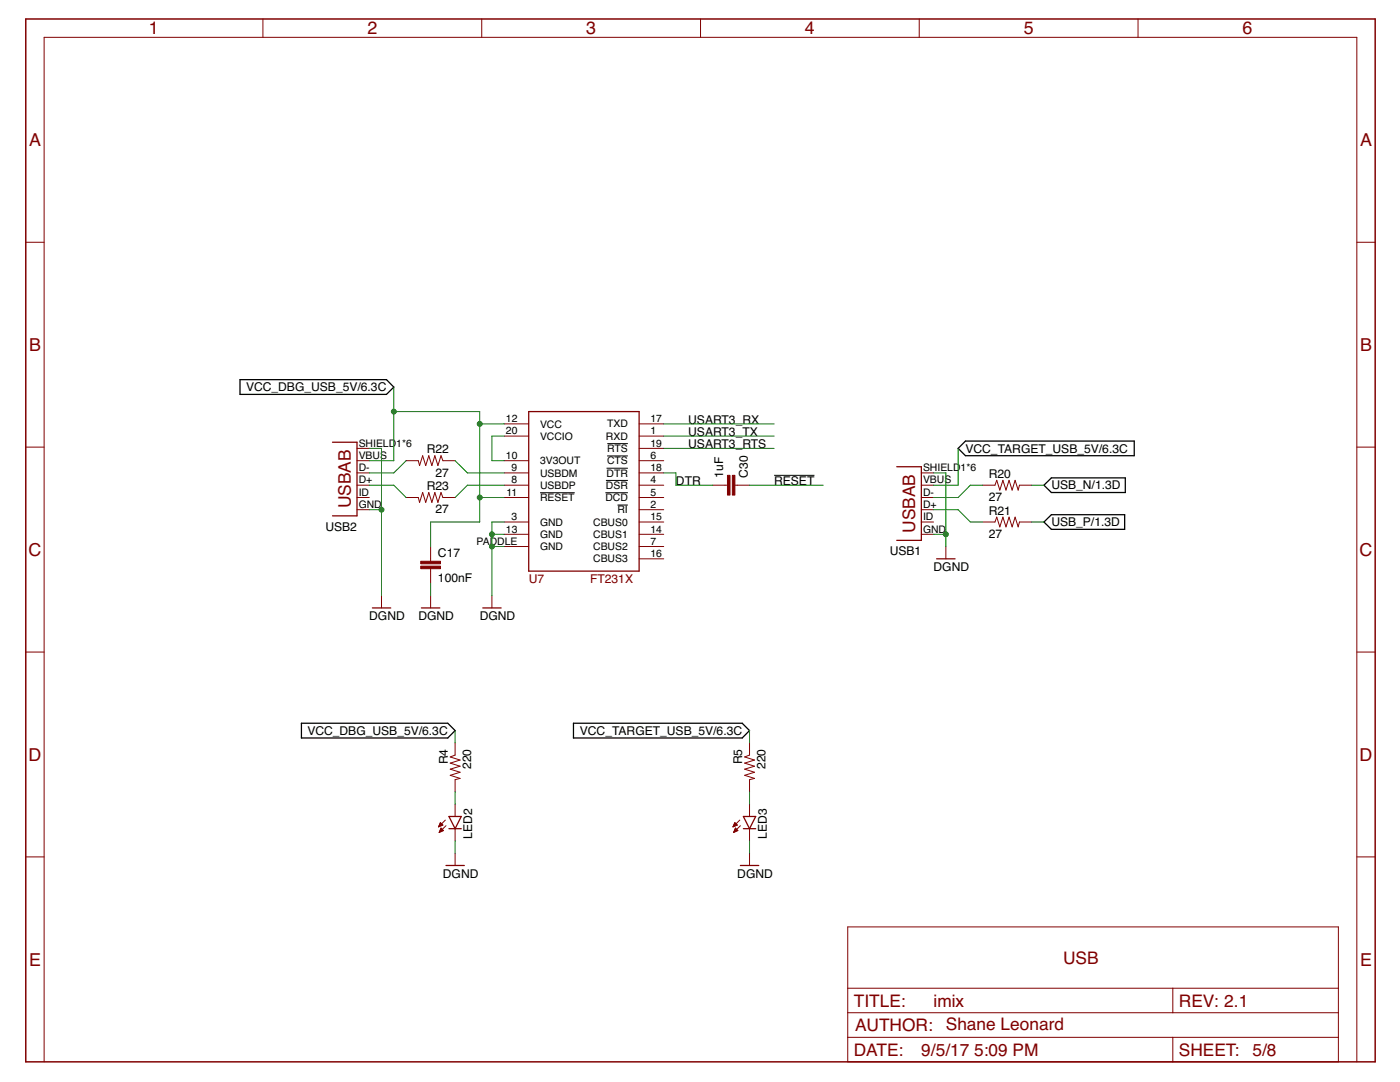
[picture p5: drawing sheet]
<svg xmlns="http://www.w3.org/2000/svg" width="279mm" height="216mm" viewBox="0 0 279 216" stroke-linecap="round" stroke-linejoin="round" font-family="sans-serif">
<path d="M107.8 98.3h6.9M120.8 98.3h4.5M120.9 95.9h4.4M121.1 93.4h4.2M121.2 91h4.1M121.2 88.5h4.1M154.5 94.8h8M123.2 100.8h2.1" fill="none" stroke="#000" stroke-width=".2"/>
<path d="M47.9 75.8h29.2l1.5 1.4-1.5 1.5h-29.2zM191.2 89.5l1.5-1.5h33.7v2.9h-33.7zM208.3 96.8l1.5-1.4h14.8v2.9h-14.8zM208.3 104.2l1.5-1.5h14.7v2.9h-14.7zM60.2 144.3h29.2l1.4 1.5-1.4 1.5h-29.2zM114.4 144.3h33.7l1.5 1.5-1.5 1.5h-33.7z" fill="none" stroke="#000" stroke-width=".25"/>
<g fill="none" stroke="#800000" stroke-width=".25">
<path d="M66.4 88.2h4.8v14.7h-4.8M105.5 82.1h22.1v31.9h-22.1zM179 93.1h4.9v14.7h-4.9M186.9 111.5h3.7M74.3 121.3h3.7M84.1 121.3h3.7M96.4 121.3h3.6M89 172.7h3.7M89.6 162.9h2.5l-1.3 2.5zM89.6 165.4h2.5M147.8 172.7h3.6M148.4 165.4h2.4"/>
<path d="M148.4 162.9h2.4l-1.2 2.5z"/>
</g>
<g fill="none" stroke="#800000" stroke-width=".2">
<path d="M52.5 3.8v3.7M96.1 3.8v3.7M139.8 3.8v3.7M183.5 3.8v3.7M227.1 3.8v3.7M5.1 48.3h3.7M270.8 48.3h3.6M5.1 89.2h3.7M71.2 96.8h2.5M71.2 94.4h2.5M71.2 89.5h2.5M71.2 99.3h2.5"/>
<path d="M71.2 91.9h2.5M81 99.3h2.5l.2 .9 .6-1.9 .7 1.9 .6-1.9 .6 1.9 .6-1.9 .6 1.9 .6-1.9 .4 1h2.4M81 91.9h2.5l.2 1 .6-2 .7 2 .6-2 .6 2 .6-2 .6 2 .6-2 .4 1h2.4M100.6 96.8h4.9M100.6 94.4h4.9M100.6 99.3h4.9M100.6 91.9h4.9M100.6 87h4.9M100.6 84.6h4.9M127.6 96.8h4.9M127.6 94.4h4.9M127.6 89.5h4.9"/>
<path d="M127.6 99.3h4.9M127.6 91.9h4.9M127.6 87h4.9M127.6 84.6h4.9M142.2 96.8h3M146.6 96.8h3M183.9 96.8h2.4M183.9 94.4h2.4M183.9 99.3h2.4M196.1 96.8h2.5l.3-1 .6 2 .7-2 .6 2 .6-2 .6 2 .6-2 .6 2 .3-1h2.4M270.8 89.2h3.6M71.2 101.7h2.5"/>
<path d="M76.1 118.9v2.4M85.9 109.1v2.9M85.9 113.5v2.9M85.9 118.9v2.4M98.2 118.9v2.4M100.6 104.2h4.9M100.6 106.6h4.9M100.6 109.1h4.9M127.6 101.7h4.9M127.6 104.2h4.9M127.6 106.6h4.9M127.6 109.1h4.9"/>
<path d="M127.6 111.5h4.9M183.9 101.7h2.4M183.9 104.2h2.4M183.9 106.6h2.4M188.8 109.1v2.4M196.1 104.2h2.5l.3-1 .6 1.9 .7-1.9 .6 1.9 .6-1.9 .6 1.9 .6-1.9 .6 1.9 .3-.9h2.4M5.1 130.1h3.7M270.8 130.1h3.6M90.8 148.2v2.5l-.9 .3 1.9 .7-1.9 .6 1.9 .6-1.9 .6 1.9 .6-1.9 .6 1.9 .6-1 .3v2.4M149.6 148.2v2.5l-1 .3 2 .7-2 .6 2 .6-2 .6 2 .6-2 .6 2 .6-1 .3v2.4M5.1 171h3.7M87.6 164.9h.2"/>
<path d="M87.6 164.8h.4M87.7 164.7h.6M87.7 166.1h.1M87.7 164.5h.6M87.7 165.9h.3M87.8 164.4h.4M87.8 165.8h.5M87.8 164.3h.3M87.8 165.7h.7M87.9 164.2h.1M87.9 165.6h.5M87.9 164.1l.5 .5-.9 .4z"/>
<path d="M87.9 165.5h.3M88 165.4h.1M88 165.2l-.3 .9M88 165.2l.5 .5-.8 .4M88 165.2h.1M88.9 163.6l-1.4 1.4M89 164.8l-1.3 1.3M90.8 160.5v2.4M90.8 165.4v2.4M90.8 170.3v2.4M146.3 164.9h.2M146.4 164.8h.4"/>
<path d="M146.4 164.7h.6M146.4 166.1h.1M146.5 164.5h.6M146.5 165.9h.3M146.5 164.4h.5M146.5 165.8h.5M146.6 164.3h.2M146.6 165.7h.6M146.6 164.2h.1M146.6 165.6h.5M146.6 164.1l.6 .5-.9 .4zM146.7 165.5h.3"/>
<path d="M146.7 165.4h.2M146.8 165.2h.1M146.8 165.2l-.4 .9M146.8 165.2l.5 .5-.9 .4M147.6 163.6l-1.3 1.4M147.8 164.8l-1.4 1.3M149.6 160.5v2.4M149.6 165.4v2.4M149.6 170.3v2.4M270.8 171h3.6M169.2 185h97.9v26.9h-97.9zM169.2 197.2h97.9"/>
<path d="M234.1 197.2v4.9M8.8 211.9v-204.4h262v204.4M169.2 202.1h97.9M169.2 207h97.9M234.1 207v4.9"/>
</g>
<g fill="#800000" stroke="#800000" stroke-width=".2">
<path d="M84 113h3.9v.5h-3.9z"/>
<path d="M84 112h3.9v.5h-3.9z"/>
<path d="M145.2 94.8h.5v4h-.5z"/>
<path d="M146.2 94.8h.5v4h-.5z"/>
</g>
<path d="M5.1 3.8h269.3v208.1h-269.3z" fill="none" stroke="#800000" stroke-width=".3"/>
<g fill="none" stroke="#008000" stroke-width=".2">
<path d="M78.6 77.2v14.7h-4.9M73.7 89.5h2.4v29.4M73.7 96.8h4.9l2.4 2.5M78.6 82.1h17.1v22.1h-9.8v4.9M81 91.9l-2.4 2.5h-4.9M90.8 91.9l2.5 2.5h7.3M95.7 84.6h4.9M95.7 99.3h4.9M100.6 87h-2.4v4.9h2.4M100.6 96.8h-7.3l-2.5 2.5M132.5 89.5h22M132.5 94.4h2.4v2.4h7.3"/>
<path d="M132.5 84.6h22M132.5 87h22M149.6 96.8h14.7M186.3 94.4h2.5v14.7M191.2 89.5v7.3h-4.9M196.1 96.8h-2.4l-2.5 2.5h-4.9M205.9 96.8h2.4M73.7 101.7h2.4M85.9 116.4v2.5M98.2 109.1h2.4M98.2 106.6h2.4M100.6 104.2h-2.4v14.7"/>
<path d="M186.3 101.7h4.9l2.5 2.5h2.4M186.3 106.6h2.5M205.9 104.2h2.4M90.8 145.8v2.4M90.8 158v2.5M149.6 145.8v2.4M149.6 158v2.5M90.8 167.8v2.5M149.6 167.8v2.5"/>
</g>
<g fill="#008000" stroke="#008000" stroke-width=".2">
<circle cx="76.1" cy="101.7" r=".49"/>
<circle cx="98.2" cy="109.1" r=".49"/>
<circle cx="98.2" cy="106.6" r=".49"/>
<circle cx="188.8" cy="106.6" r=".49"/>
<circle cx="95.7" cy="99.3" r=".49"/>
<circle cx="95.7" cy="84.6" r=".49"/>
<circle cx="78.6" cy="82.1" r=".49"/>
</g>
<g font-size="3.6" fill="#800000">
<text x="29.7" y="6.9">1</text>
<text x="73.3" y="6.9">2</text>
<text x="117" y="6.9">3</text>
<text x="160.7" y="6.9">4</text>
<text x="204.3" y="6.9">5</text>
<text x="248" y="6.9">6</text>
<text x="5.8" y="29.1">A</text>
<text x="271.4" y="29.1">A</text>
<text x="5.8" y="70">B</text>
<text x="271.4" y="70">B</text>
<text x="5.7" y="110.9">C</text>
<text x="271.3" y="110.9">C</text>
<text x="5.7" y="151.8">D</text>
<text x="271.3" y="151.8">D</text>
<text x="5.8" y="192.7">E</text>
<text x="271.4" y="192.7">E</text>
</g>
<g font-size="3.5" fill="#800000">
<text x="70" y="101.4" transform="rotate(-90 70 101.4)">USBAB</text>
<text x="182.6" y="106.3" transform="rotate(-90 182.6 106.3)">USBAB</text>
<text x="212.2" y="192.3">USB</text>
<text x="170.4" y="200.9">TITLE:</text>
<text x="186.3" y="200.9">imix</text>
<text x="235.3" y="200.9">REV: 2.1</text>
<text x="170.6" y="205.8">AUTHOR:</text>
<text x="188.8" y="205.5">Shane Leonard</text>
<text x="170.4" y="210.7">DATE:</text>
<text x="183.9" y="210.7">9/5/17</text>
<text x="194.4" y="210.7">5:09 PM</text>
<text x="235.3" y="210.7">SHEET:</text>
<text x="250" y="210.7">5/8</text>
</g>
<g font-size="2.4">
<text x="49.1" y="78.1">VCC_DBG_USB_5V/6.3C</text>
<text x="137.3" y="89.5">USART3_RTS</text>
<text x="137.3" y="84.6">USART3_RX</text>
<text x="137.3" y="87">USART3_TX</text>
<text x="85.2" y="90.5">R22</text>
<text x="86.9" y="95.1">27</text>
<text x="144.3" y="95.3" transform="rotate(-90 144.3 95.3)">1uF</text>
<text x="149.2" y="95.3" transform="rotate(-90 149.2 95.3)">C30</text>
<text x="192.7" y="90.3">VCC_TARGET_USB_5V/6.3C</text>
<text x="197.3" y="95.4">R20</text>
<text x="85.2" y="97.8">R23</text>
<text x="134.9" y="96.8">DTR</text>
<text x="154.5" y="96.8">RESET</text>
<text x="197.3" y="100">27</text>
<text x="209.8" y="97.7">USB_N/1.3D</text>
<text x="64.9" y="105.9">USB2</text>
<text x="86.9" y="102.4">27</text>
<text x="197.3" y="107.3">27</text>
<text x="197.3" y="102.7">R21</text>
<text x="209.8" y="105">USB_P/1.3D</text>
<text x="87.4" y="111.1">C17</text>
<text x="177.6" y="110.8">USB1</text>
<text x="186.3" y="114">DGND</text>
<text x="87.4" y="116">100nF</text>
<text x="73.7" y="123.7">DGND</text>
<text x="83.5" y="123.7">DGND</text>
<text x="95.7" y="123.7">DGND</text>
<text x="61.3" y="146.6">VCC_DBG_USB_5V/6.3C</text>
<text x="115.7" y="146.6">VCC_TARGET_USB_5V/6.3C</text>
<text x="89.4" y="152.5" transform="rotate(-90 89.4 152.5)">R4</text>
<text x="94" y="153.5" transform="rotate(-90 94 153.5)">220</text>
<text x="148.1" y="152.5" transform="rotate(-90 148.1 152.5)">R5</text>
<text x="152.8" y="153.5" transform="rotate(-90 152.8 153.5)">220</text>
<text x="94.3" y="167.3" transform="rotate(-90 94.3 167.3)">LED2</text>
<text x="153" y="167.3" transform="rotate(-90 153 167.3)">LED3</text>
<text x="88.4" y="175.2">DGND</text>
<text x="147.1" y="175.2">DGND</text>
</g>
<g font-size="2.4" fill="#800000">
<text x="105.5" y="116.4">U7</text>
<text x="117.8" y="116.4">FT231X</text>
</g>
<g font-size="2.1">
<text x="71.6" y="89.1">SHIELD</text>
<text x="79.1" y="89.1">1*6</text>
<text x="101" y="84.2">12</text>
<text x="101" y="86.7">20</text>
<text x="107.8" y="85.3">VCC</text>
<text x="107.8" y="87.8">VCCIO</text>
<text x="120.9" y="87.7">RXD</text>
<text x="121.2" y="85.3">TXD</text>
<text x="129.8" y="89.1">19</text>
<text x="129.8" y="86.7">1</text>
<text x="129.8" y="84.2">17</text>
<text x="71.6" y="94">D-</text>
<text x="71.6" y="91.6">VBUS</text>
<text x="101" y="91.6">10</text>
<text x="102.1" y="94">9</text>
<text x="107.8" y="92.7">3V3OUT</text>
<text x="107.8" y="95.1">USBDM</text>
<text x="121" y="95.1">DTR</text>
<text x="121.2" y="92.6">CTS</text>
<text x="121.2" y="90.2">RTS</text>
<text x="129.8" y="91.6">6</text>
<text x="129.8" y="94">18</text>
<text x="184.2" y="94">SHIELD</text>
<text x="191.7" y="94">1*6</text>
<text x="71.6" y="96.5">D+</text>
<text x="71.6" y="101.4">GND</text>
<text x="71.6" y="98.9">ID</text>
<text x="101.1" y="98.9">11</text>
<text x="102.1" y="96.5">8</text>
<text x="107.8" y="100">RESET</text>
<text x="107.8" y="97.5">USBDP</text>
<text x="120.8" y="100">DCD</text>
<text x="120.9" y="97.5">DSR</text>
<text x="129.8" y="98.9">5</text>
<text x="129.8" y="96.5">4</text>
<text x="129.8" y="101.4">2</text>
<text x="184.2" y="101.4">D+</text>
<text x="184.2" y="98.9">D-</text>
<text x="184.2" y="96.5">VBUS</text>
<text x="101" y="106.3">13</text>
<text x="102.1" y="103.8">3</text>
<text x="107.8" y="104.9">GND</text>
<text x="107.8" y="107.3">GND</text>
<text x="118.4" y="104.9">CBUS0</text>
<text x="118.4" y="107.3">CBUS1</text>
<text x="123.2" y="102.4">RI</text>
<text x="129.8" y="103.8">15</text>
<text x="129.8" y="106.3">14</text>
<text x="184.2" y="106.3">GND</text>
<text x="184.2" y="103.8">ID</text>
<text x="95.1" y="108.7">PADDLE</text>
<text x="107.8" y="109.8">GND</text>
<text x="118.4" y="109.8">CBUS2</text>
<text x="118.4" y="112.2">CBUS3</text>
<text x="129.8" y="108.7">7</text>
<text x="129.8" y="111.2">16</text>
</g>
</svg>
